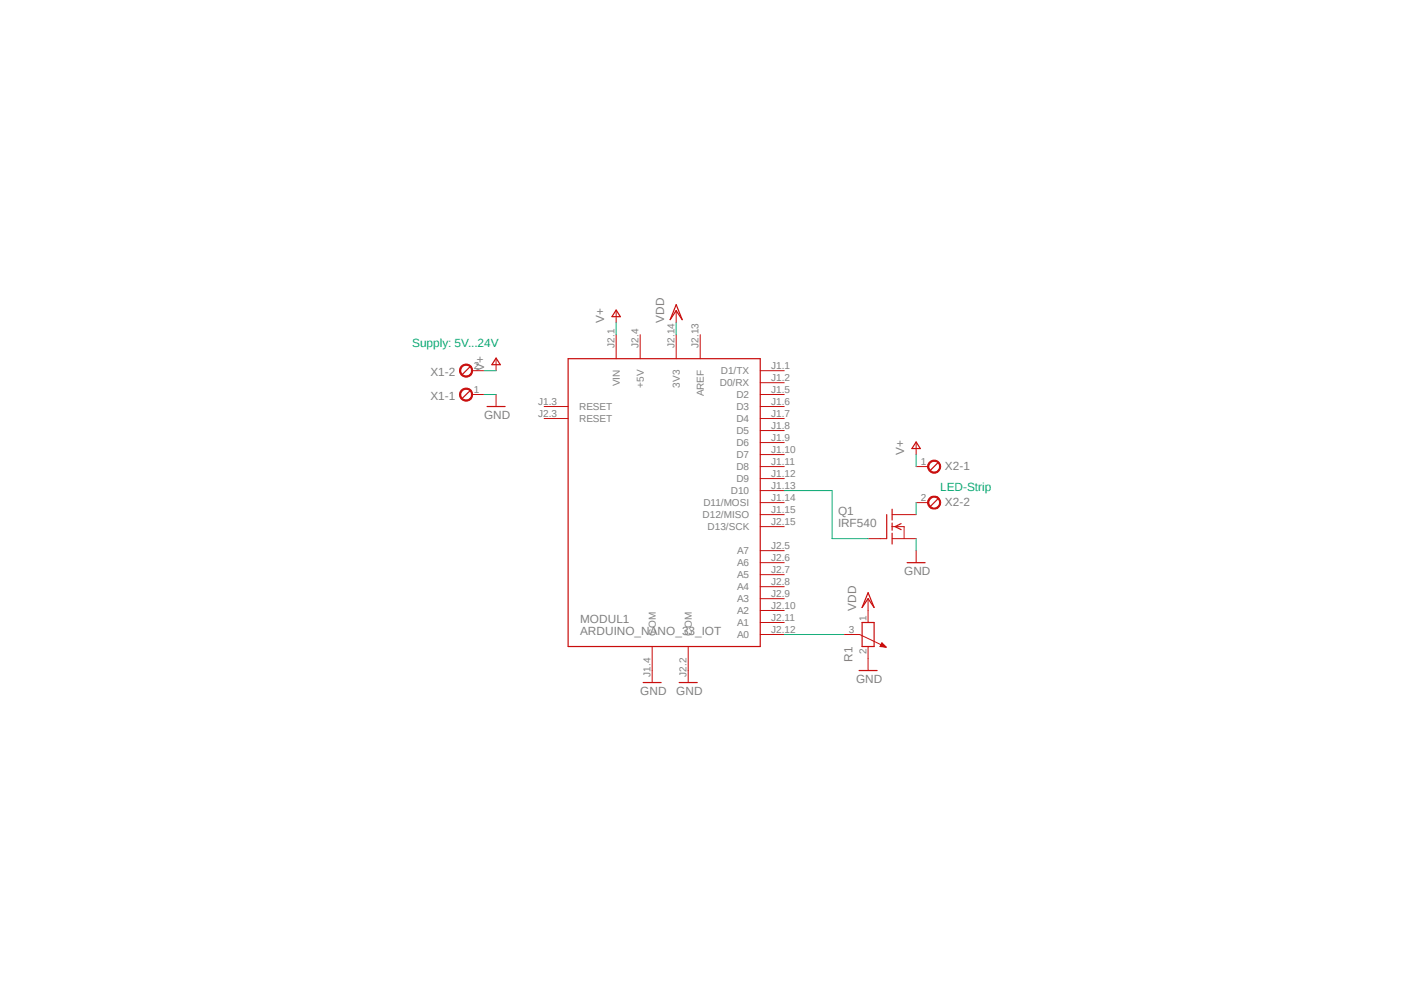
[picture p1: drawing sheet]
<svg xmlns="http://www.w3.org/2000/svg" width="297mm" height="210mm" viewBox="0 0 297 210" stroke-linecap="round" stroke-linejoin="round" font-family="sans-serif">
<path d="M86.5 62.3l124 85.3M210.5 62.3l-124 85.3" fill="none" stroke="#fff" stroke-width=".21"/>
<path d="M99.4 82.7l-1.6 1.5M182.4 131.7h2.5v5h-2.5z" fill="none" stroke="#c90d0c" stroke-width=".25"/>
<g fill="none" stroke="#c90d0c" stroke-width=".21">
<path d="M178.6 134.2h3.3l5.6 2.7M183.6 129.1v2.6M183.6 136.7v2.6M186.2 136.7l1.3 .2M186.2 136.7l.4-.7 .9 .9M186.2 136.7h1.1M186.2 136.7h1M186.3 136.6h.9M186.4 136.5h.7M186.4 136.4h.6M186.4 136.3h.5M186.5 136.2h.3"/>
<path d="M186.5 136.1h.2M186.6 136h.1M187 136.8h.4"/>
</g>
<path d="M97.5 82.5a1.4 1.4 0 0 1 2.3 .2 1.4 1.4 0 0 1-.8 2.1 1.4 1.4 0 0 1-1.8-1.4h.3a1.15 1.15 0 0 1 1.5-1 1.15 1.15 0 0 1 .4 1.8 1.15 1.15 0 0 1-1.9-.3v-.5h-.3z" fill-rule="evenodd" fill="#c90d0c"/>
<path d="M97.5 82.5a1.4 1.4 0 0 1 2.3 .2 1.4 1.4 0 0 1-.8 2.1 1.4 1.4 0 0 1-1.8-1.4h.3a1.15 1.15 0 0 1 1.5-1 1.15 1.15 0 0 1 .4 1.8 1.15 1.15 0 0 1-1.9-.3v-.5h-.3zM99.9 83.4h2.5" fill="none" stroke="#c90d0c" stroke-width=".21"/>
<path d="M99.4 77.6l-1.6 1.6" fill="none" stroke="#c90d0c" stroke-width=".25"/>
<path d="M97.5 77.5a1.4 1.4 0 0 1 2.3 .1 1.4 1.4 0 0 1-.8 2.1 1.4 1.4 0 0 1-1.8-1.3h.3a1.15 1.15 0 0 1 1.5-1.1 1.15 1.15 0 0 1 .4 1.8 1.15 1.15 0 0 1-1.9-.3v-.4h-.3z" fill-rule="evenodd" fill="#c90d0c"/>
<path d="M97.5 77.5a1.4 1.4 0 0 1 2.3 .1 1.4 1.4 0 0 1-.8 2.1 1.4 1.4 0 0 1-1.8-1.3h.3a1.15 1.15 0 0 1 1.5-1.1 1.15 1.15 0 0 1 .4 1.8 1.15 1.15 0 0 1-1.9-.3v-.4h-.3zM99.9 78.4h2.5" fill="none" stroke="#c90d0c" stroke-width=".21"/>
<path d="M198.4 97.9l-1.6 1.5" fill="none" stroke="#c90d0c" stroke-width=".25"/>
<path d="M196.6 97.8a1.39 1.39 0 0 1 2.2 .2 1.39 1.39 0 0 1-.8 2 1.39 1.39 0 0 1-1.8-1.3h.3a1.15 1.15 0 0 1 1.5-1.1 1.15 1.15 0 0 1 .4 1.8 1.15 1.15 0 0 1-1.8-.3l-.1-.4h-.3z" fill-rule="evenodd" fill="#c90d0c"/>
<path d="M193.8 98.7h2.5M196.6 97.8a1.39 1.39 0 0 1 2.2 .2 1.39 1.39 0 0 1-.8 2 1.39 1.39 0 0 1-1.8-1.3h.3a1.15 1.15 0 0 1 1.5-1.1 1.15 1.15 0 0 1 .4 1.8 1.15 1.15 0 0 1-1.8-.3l-.1-.4h-.3z" fill="none" stroke="#c90d0c" stroke-width=".21"/>
<path d="M198.4 105.5l-1.6 1.6" fill="none" stroke="#c90d0c" stroke-width=".25"/>
<path d="M196.6 105.4a1.39 1.39 0 0 1 2.2 .2 1.39 1.39 0 0 1-.8 2.1 1.39 1.39 0 0 1-1.8-1.4h.3a1.15 1.15 0 0 1 1.5-1.1 1.15 1.15 0 0 1 .4 1.8 1.15 1.15 0 0 1-1.8-.3l-.1-.4h-.3z" fill-rule="evenodd" fill="#c90d0c"/>
<g fill="none" stroke="#c90d0c" stroke-width=".21">
<path d="M104.9 75.9v2.5M130.3 65.7v2.5M130.3 70.8v5.1M135.4 70.8v5.1M143 65.7v2.5M143 70.8v5.1M148.1 70.8v5.1M160.8 78.4h5.1M104.9 83.4v2.6M115.1 86h5.1M115.1 88.5h5.1M160.8 80.9h5.1"/>
<path d="M160.8 86h5.1M160.8 83.4h5.1M160.8 88.5h5.1M160.8 91.1h5.1M160.8 93.6h5.1M160.8 96.1h5.1M160.8 98.7h5.1M193.8 93.6v2.5M160.8 106.3h5.1M160.8 111.4h5.1M160.8 108.8h5.1M160.8 101.2h5.1"/>
<path d="M160.8 103.8h5.1M160.8 116.5h5.1M160.8 119h5.1M183.6 113.9h3.9M188.7 113.9h5.1M188.7 111.4h2.6v2.5M188.7 108.8h5.1M193.8 106.3h2.5M193.8 116.5v2.5M196.6 105.4a1.39 1.39 0 0 1 2.2 .2 1.39 1.39 0 0 1-.8 2.1 1.39 1.39 0 0 1-1.8-1.4h.3a1.15 1.15 0 0 1 1.5-1.1 1.15 1.15 0 0 1 .4 1.8 1.15 1.15 0 0 1-1.8-.3l-.1-.4h-.3zM138 136.7v7.7M145.6 136.7v7.7"/>
<path d="M160.8 121.5h5.1M160.8 124.1h5.1M160.8 126.6h5.1M160.8 129.1h5.1M160.8 131.7h5.1M160.8 134.2h5.1M183.6 126.6v2.5M183.6 139.3v2.5"/>
</g>
<g fill="none" stroke="#c90d0c" stroke-width=".25">
<path d="M104.9 75.7l.9 1.4h-1.7zM120.2 75.9h40.6v60.8h-40.6zM130.3 65.6l.9 1.4h-1.7zM143 64.4l1.3 3.2-1.3-1.9-1.2 1.9zM103 86h3.8M193.8 93.5l.9 1.4h-1.8zM187.6 108.8v5.1M188.7 107.7v2.3M188.7 110.6v1.5M188.7 112.8v2.3M190.6 110.7l-1.2 .7 1.2 .6M191.9 119h3.8"/>
<path d="M183.6 125.3l1.3 3.2-1.3-1.9-1.2 1.9zM136.1 144.4h3.8M143.7 144.4h3.8M181.7 141.8h3.8"/>
</g>
<path d="M102.4 78.4h2.5M130.3 68.2v2.6M143 68.2v2.6M102.4 83.4h2.5M193.8 96.1v2.6M165.9 103.8h10.1v10.1h7.6M193.8 106.3v2.5M193.8 113.9v2.6M165.9 134.2h12.7" fill="none" stroke="#0dab76" stroke-width=".21"/>
<g font-size="2.5" fill="#808080">
<text x="127.8" y="68.2" transform="rotate(-90 127.8 68.2)">V+</text>
<text x="140.5" y="68.2" transform="rotate(-90 140.5 68.2)">VDD</text>
<text x="91.1" y="79.5">X1-2</text>
<text x="102.4" y="78.4" transform="rotate(-90 102.4 78.4)">V+</text>
<text x="91.1" y="84.6">X1-1</text>
<text x="102.4" y="88.5">GND</text>
<text x="191.3" y="96.1" transform="rotate(-90 191.3 96.1)">V+</text>
<text x="199.9" y="99.3">X2-1</text>
<text x="199.9" y="106.9">X2-2</text>
<text x="177.3" y="111.4">IRF540</text>
<text x="177.3" y="108.8">Q1</text>
<text x="191.3" y="121.5">GND</text>
<text x="122.7" y="131.7">MODUL1</text>
<text x="181.1" y="129.1" transform="rotate(-90 181.1 129.1)">VDD</text>
<text x="122.7" y="134.2">ARDUINO_NANO_33_IOT</text>
<text x="180.3" y="140" transform="rotate(-90 180.3 140)">R1</text>
<text x="135.4" y="146.9">GND</text>
<text x="143" y="146.9">GND</text>
<text x="181.1" y="144.4">GND</text>
</g>
<g font-size="2.5" fill="#0dab76">
<text x="87.2" y="73.3">Supply: 5V...24V</text>
<text x="198.9" y="103.8">LED-Strip</text>
</g>
<g font-size="2.1" fill="#808080">
<text x="130" y="73.5" transform="rotate(-90 130 73.5)">J2.1</text>
<text x="135.1" y="73.5" transform="rotate(-90 135.1 73.5)">J2.4</text>
<text x="142.7" y="73.5" transform="rotate(-90 142.7 73.5)">J2.14</text>
<text x="147.7" y="73.5" transform="rotate(-90 147.7 73.5)">J2.13</text>
<text x="100.2" y="83.1">1</text>
<text x="100.2" y="78">2</text>
<text x="131.1" y="81.7" transform="rotate(-90 131.1 81.7)">VIN</text>
<text x="136.2" y="82" transform="rotate(-90 136.2 82)">+5V</text>
<text x="143.8" y="82" transform="rotate(-90 143.8 82)">3V3</text>
<text x="148.9" y="83.8" transform="rotate(-90 148.9 83.8)">AREF</text>
<text x="152.3" y="81.7">D0/RX</text>
<text x="152.5" y="79.2">D1/TX</text>
<text x="163.2" y="78">J1.1</text>
<text x="163.2" y="80.6">J1.2</text>
<text x="163.2" y="83.1">J1.5</text>
<text x="113.8" y="85.6">J1.3</text>
<text x="113.8" y="88.2">J2.3</text>
<text x="122.5" y="86.7">RESET</text>
<text x="122.5" y="89.3">RESET</text>
<text x="155.8" y="84.2">D2</text>
<text x="155.8" y="86.7">D3</text>
<text x="155.8" y="89.3">D4</text>
<text x="163.2" y="85.6">J1.6</text>
<text x="163.2" y="88.2">J1.7</text>
<text x="155.8" y="91.8">D5</text>
<text x="155.8" y="94.4">D6</text>
<text x="163.2" y="90.7">J1.8</text>
<text x="163.2" y="93.3">J1.9</text>
<text x="163.2" y="95.8">J1.10</text>
<text x="155.8" y="96.9">D7</text>
<text x="155.8" y="99.4">D8</text>
<text x="155.8" y="102">D9</text>
<text x="163.2" y="98.3">J1.11</text>
<text x="163.2" y="100.9">J1.12</text>
<text x="194.8" y="98.3">1</text>
<text x="148.8" y="107.1">D11/MOSI</text>
<text x="154.6" y="104.5">D10</text>
<text x="163.2" y="103.4">J1.13</text>
<text x="163.2" y="106">J1.14</text>
<text x="194.8" y="106">2</text>
<text x="148.6" y="109.6">D12/MISO</text>
<text x="149.7" y="112.1">D13/SCK</text>
<text x="163.2" y="108.5">J1.15</text>
<text x="163.2" y="111">J2.15</text>
<text x="155.9" y="117.2">A7</text>
<text x="155.9" y="119.8">A6</text>
<text x="163.2" y="116.1">J2.5</text>
<text x="163.2" y="118.6">J2.6</text>
<text x="155.9" y="122.3">A5</text>
<text x="155.9" y="124.8">A4</text>
<text x="163.2" y="121.2">J2.7</text>
<text x="163.2" y="123.7">J2.8</text>
<text x="155.9" y="127.4">A3</text>
<text x="155.9" y="129.9">A2</text>
<text x="163.2" y="126.2">J2.9</text>
<text x="163.2" y="128.8">J2.10</text>
<text x="163.2" y="131.3">J2.11</text>
<text x="183.3" y="131.3" transform="rotate(-90 183.3 131.3)">1</text>
<text x="138.7" y="134.4" transform="rotate(-90 138.7 134.4)">COM</text>
<text x="146.3" y="134.4" transform="rotate(-90 146.3 134.4)">COM</text>
<text x="155.9" y="132.4">A1</text>
<text x="155.9" y="135">A0</text>
<text x="163.2" y="133.9">J2.12</text>
<text x="179.6" y="133.9">3</text>
<text x="137.6" y="143.1" transform="rotate(-90 137.6 143.1)">J1.4</text>
<text x="145.2" y="143.1" transform="rotate(-90 145.2 143.1)">J2.2</text>
<text x="183.3" y="138.3" transform="rotate(-90 183.3 138.3)">2</text>
</g>
</svg>
